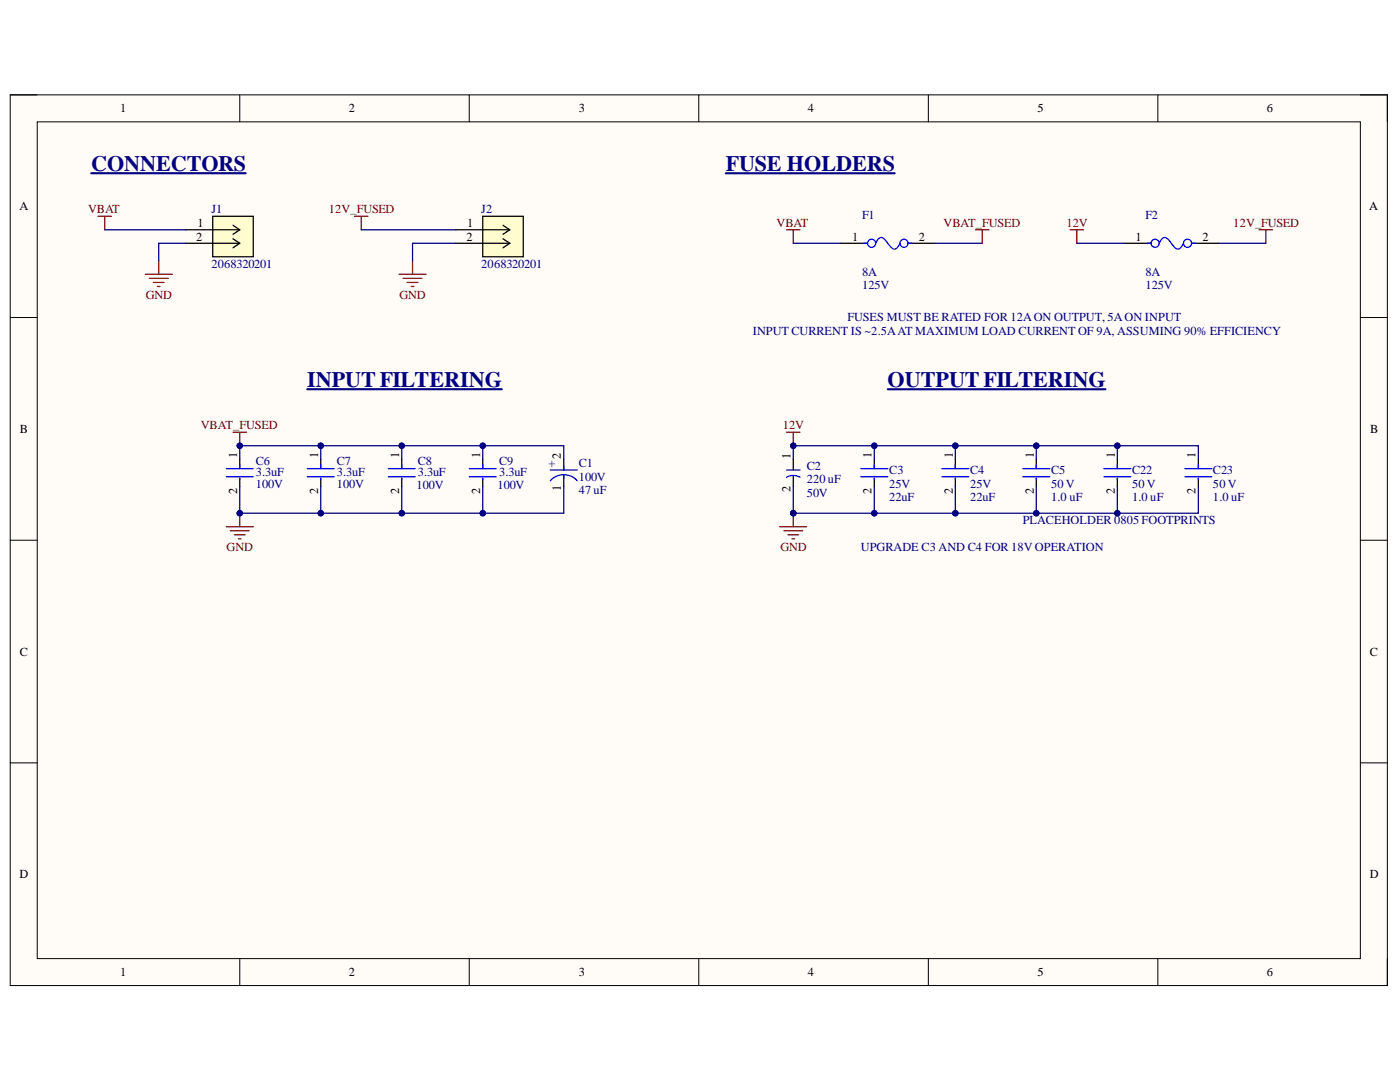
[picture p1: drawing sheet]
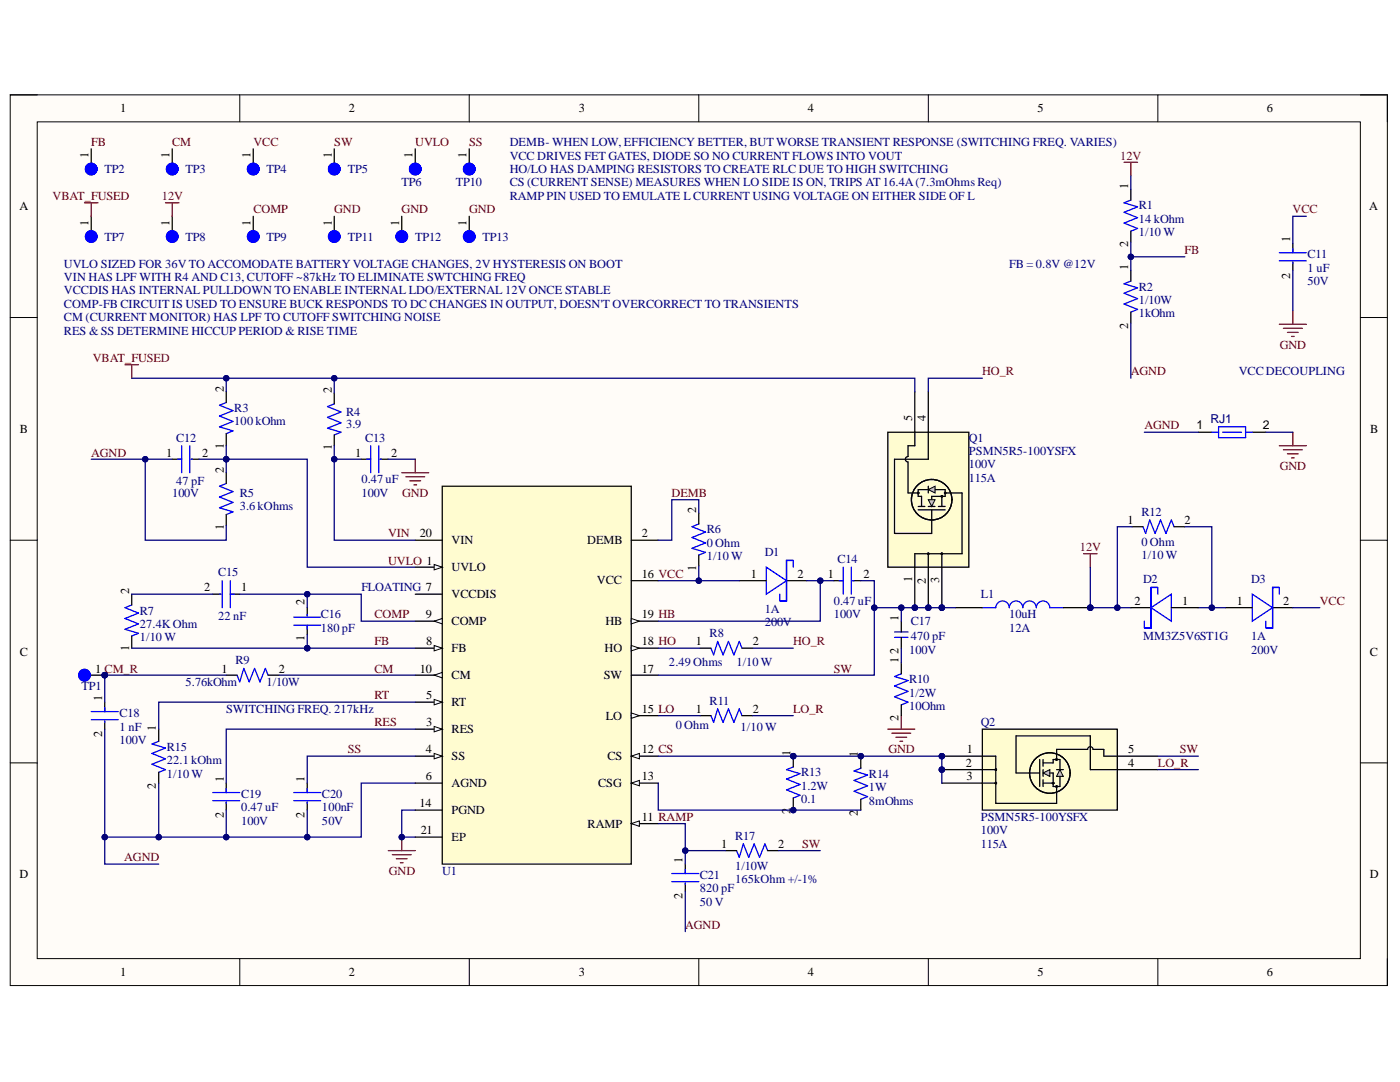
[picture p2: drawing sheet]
# Altium project 12V_TEST.PrjPcb
2 sheets, 63 parts. Net scope: global (net labels, ports and power ports of the same name join across sheets).
Board file: 12V_Buck.PcbDoc
Sheets:
  External.SchDoc
  12V_Buck.SchDoc

## Sheet External.SchDoc
size 259 x 167 mm; SheetNumber: 1; SheetTotal: 2

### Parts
C1  Voltage: 100V  Capacitance: 47 uF  [PCAP_10x10-ELECT_NCA]  (hidden comment: UUX2A470MNL1GS)
C2  Capacitance: 220 uF  Voltage Rating: 50V  [ELEC-220U-0003]  (hidden comment: 50TZV220M10X10.5)
C3  Voltage: 25V  Capacitance: 22uF  [CAP-1210]  (hidden comment: GRM32ER61E226KE15L)
C4  Voltage: 25V  Capacitance: 22uF  [CAP-1210]  (hidden comment: GRM32ER61E226KE15L)
C5  Voltage: 50 V  Capacitance: 1.0 uF  [CAP-0805]  (hidden comment: CC0805KKX7R9BB105)
C6  Capacitance: 3.3uF  Voltage: 100V  [CAP-1206]  (hidden comment: C3216X7S2A335K160AB)
C7  Capacitance: 3.3uF  Voltage: 100V  [CAP-1206]  (hidden comment: C3216X7S2A335K160AB)
C8  Capacitance: 3.3uF  Voltage: 100V  [CAP-1206]  (hidden comment: C3216X7S2A335K160AB)
C9  Capacitance: 3.3uF  Voltage: 100V  [CAP-1206]  (hidden comment: C3216X7S2A335K160AB)
C22  Voltage: 50 V  Capacitance: 1.0 uF  [CAP-0805]  (hidden comment: CC0805KKX7R9BB105)
C23  Voltage: 50 V  Capacitance: 1.0 uF  [CAP-0805]  (hidden comment: CC0805KKX7R9BB105)
F1  Fuse Current: 8A  Voltage Rating: 125V  [FUSE-0001]  (hidden comment: 01550900M)
F2  Fuse Current: 8A  Voltage Rating: 125V  [FUSE-0001]  (hidden comment: 01550900M)
J1  2068320201  [CONN_2068320000-SD_02_MOL]
J2  2068320201  [CONN_2068320000-SD_02_MOL]

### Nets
12V: C2.1 C3.1 C4.1 C5.1 C22.1 C23.1 F2.1
12V_FUSED: F2.2 J2.1
GND: C1.1(C) C2.2 C3.2 C4.2 C5.2 C6.2 C7.2 C8.2 C9.2 C22.2 C23.2 J1.2 J2.2
VBAT: F1.1 J1.1
VBAT_FUSED: C1.2(A) C6.1 C7.1 C8.1 C9.1 F1.2

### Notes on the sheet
- CONNECTORS
- FUSE HOLDERS
- INPUT CURRENT IS |.5A AT MAXIMUM LOAD CURRENT OF 9A, ASSUMING 90% EFFICIENCY
- FUSES MUST BE RATED FOR 12A ON OUTPUT, 5A ON INPUT
- INPUT FILTERING
- OUTPUT FILTERING
- PLACEHOLDER 0805 FOOTPRINTS
- UPGRADE C3 AND C4 FOR 18V OPERATION

## Sheet 12V_Buck.SchDoc
size 259 x 167 mm; SheetNumber: 2; SheetTotal: 2

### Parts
C11  Capacitance: 1 uF  Voltage: 50V  [CAP-0603]  (hidden comment: UMK107AB7105KA-T)
C12  Capacitance: 47 pF  Voltage Rating: 100V  [CAP-0603]  (hidden comment: 7447798111)
C13  Capacitance: 0.47 uF  Voltage: 100V  [CAP-0805]  (hidden comment: KAM21KR72A474KL)
C14  Capacitance: 0.47 uF  Voltage: 100V  [CAP-0805]  (hidden comment: KAM21KR72A474KL)
C15  Capacitance: 22 nF  [CAP-0603]  (hidden comment: C0603C223K3RAC7867)
C16  Capacitance: 180 pF  [CAP-0603]  (hidden comment: CC0603JRNPO9BN181)
C17  Capacitance: 470 pF  voltage: 100V  [CAP-0603]  (hidden comment: 0603B471K101CT)
C18  Capacitance: 1 nF  Voltage: 100V  [CAP-0603]  (hidden comment: C0603Y102K1RAC7867)
C19  Capacitance: 0.47 uF  Voltage: 100V  [CAP-0805]  (hidden comment: KAM21KR72A474KL)
C20  Capacitance: 100nF  Voltage Rating: 50V  [CAP-0603]  (hidden comment: CC0603KRX7R9BB104)
C21  Capacitance: 820 pF  Voltage: 50 V  [CAP-0603]  (hidden comment: C0603C821K5RACTU)
D1  Current Rating: 1A  Reverse Voltage: 200V  [SMA_DIO]  (hidden comment: SS1200)
D2  MM3Z5V6ST1G  [DIO_MM3Z3V0T1G - duplicate]
D3  Current Rating: 1A  Reverse Voltage: 200V  [SMA_DIO]  (hidden comment: SS1200)
L1  value 10uH  Current: 12A  [IND_SRP1265_BRN]  (hidden comment: SRP1265WA-100M)
Q1  PSMN5R5-100YSFX  Vdss: 100V  Drain Current: 115A  [LFPAK_SOT669_NEX]
Q2  PSMN5R5-100YSFX  Vdss: 100V  Drain Current: 115A  [LFPAK_SOT669_NEX]
R1  Resistance: 14 kOhm  Power: 1/10 W  [RES-0603]  (hidden comment: RC0603FR-0714KL)
R2  Power Rating: 1/10W  Resistance: 1kOhm  [RES-0603]  (hidden comment: RT0603FRE131KL)
R3  Resistance: 100 kOhm  [RES-0603]  (hidden comment: RC0603FR-07100KL)
R4  Parameter 1: 3.9  [RES-0805]  (hidden comment: RC0805FR-073R9L)
R5  Resistance: 3.6 kOhms  [RES-0603]  (hidden comment: RC0603FR-073K6L)
R6  Resistance: 0 Ohm  Power: 1/10 W  [RES-0603]  (hidden comment: RMCF0603ZT0R00)
R7  Resistance: 27.4K Ohm  Power: 1/10 W  [RES-0603]  (hidden comment: RC0603FR-0727K4L)
R8  Power: 1/10 W  Resistance: 2.49 Ohms  [RES-0603]  (hidden comment: RC0603FR-072R49L)
R9  Power Rating: 1/10W  Resistance: 5.76kOhm  [RES-0603]  (hidden comment: ARG03FTC5761)
R10  Power Rating: 1/2W  Resistance: 10Ohm  [RES-0603]  (hidden comment: SG73P1JTTD100J)
R11  Resistance: 0 Ohm  Power: 1/10 W  [RES-0603]  (hidden comment: RMCF0603ZT0R00)
R12  Resistance: 0 Ohm  Power: 1/10 W  [RES-0603]  (hidden comment: RMCF0603ZT0R00)
R13  Power: 1.2W  Resistance: 0.1  [RES-0805]  (hidden comment: PE0508FRE070R1L)
R14  Power: 1W  Resistance: 8mOhms  [RES-1206]  (hidden comment: PE1206FKM470R008Z)
R15  Resistance: 22.1 kOhm  Power: 1/10 W  [RES-0603]  (hidden comment: RC0603FR-0722K1L)
R17  Power Rating: 1/10W  Resistance: 165kOhm +/-1%  [RES-0603]  (hidden comment: RC0603FR-07165KL)
RJ1  Net Tie 12x8mil  [SHORT06-FP]  (value not drawn)  (net tie, no BOM)
TP1  5003  [TEST-POINT-0001]  (value not drawn)
TP2  5003  [TEST-POINT-0001]  (value not drawn)
TP3  5003  [TEST-POINT-0001]  (value not drawn)
TP4  5003  [TEST-POINT-0001]  (value not drawn)
TP5  5003  [TEST-POINT-0001]  (value not drawn)
TP6  5003  [TEST-POINT-0001]  (value not drawn)
TP7  5003  [TEST-POINT-0001]  (value not drawn)
TP8  5003  [TEST-POINT-0001]  (value not drawn)
TP9  5003  [TEST-POINT-0001]  (value not drawn)
TP10  5003  [TEST-POINT-0001]  (value not drawn)
TP11  5003  [TEST-POINT-0001]  (value not drawn)
TP12  5003  [TEST-POINT-0001]  (value not drawn)
TP13  5003  [TEST-POINT-0001]  (value not drawn)
U1  LM5117PMHX/NOPB  [IC-20-HTSSOP]  (value not drawn)

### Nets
12V: D2.2 L1.2 R1.1 R12.1 TP8.1
GND: C11.2 C13.2 R10.2 RJ1.2 TP11.1 TP12.1 TP13.1 U1.14(PGND) U1.21(EP)
VBAT_FUSED: Q1.5 R3.2 R4.2 TP7.1
AGND: C12.1 C18.2 C19.2 C20.2 C21.2 R2.2 R5.1 R15.2 RJ1.1 U1.6(AGND)
CM: R9.2 TP3.1 U1.10(CM)
CM_R: C18.1 R9.1 TP1.1
COMP: C15.1 C16.2 TP9.1 U1.9(COMP)
CS: Q2.1 Q2.2 Q2.3 R13.1 R14.1 U1.12(CS)
DEMB: R6.2 U1.2(DEMB)
FB: C16.1 R1.2 R2.1 R7.1 TP2.1 U1.8(FB)
HB: C14.1 D1.2(ANODE) U1.19(HB)
HO: R8.1 U1.18(HO)
HO_R: Q1.4 R8.2
LO: R11.1 U1.15(LO)
LO_R: Q2.4 R11.2
RAMP: C21.1 R17.1 U1.11(RAMP)
RES: C19.1 U1.3(RES)
RT: R15.1 U1.5(RT)
SS: C20.1 TP10.1 U1.4(SS)
SW: C14.2 C17.1 L1.1 Q1.1 Q1.2 Q1.3 Q2.5 R17.2 TP5.1 U1.17(SW)
UVLO: C12.2 R3.1 R5.2 TP6.1 U1.1(UVLO)
VCC: C11.1 D1.1(CATHODE) D3.2(ANODE) R6.1 TP4.1 U1.16(VCC)
VIN: C13.1 R4.1 U1.20(VIN)
NetC15_2: C15.2 R7.2
NetC17_2: C17.2 R10.1
NetD2_1: D2.1 D3.1(CATHODE) R12.2
NetR13_2: R13.2 R14.2 U1.13(CSG)

Not connected (* = marked no-connect by the designer): U1 7(VCCDIS)

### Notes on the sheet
- (near TP10) DEMB- WHEN LOW, EFFICIENCY BETTER, BUT WORSE TRANSIENT RESPONSE (SWITCHING FREQ. VARIES)
- (near TP10) VCC DRIVES FET GATES, DIODE SO NO CURRENT FLOWS INTO VOUT
- (near TP10) HO/LO HAS DAMPING RESISTORS TO CREATE RLC DUE TO HIGH SWITCHING
- CS (CURRENT SENSE) MEASURES WHEN LO SIDE IS ON, TRIPS AT 16.4A (7.3mOhms Req)
- RAMP PIN USED TO EMULATE L CURRENT USING VOLTAGE ON EITHER SIDE OF L
- UVLO SIZED FOR 36V TO ACCOMODATE BATTERY VOLTAGE CHANGES, 2V HYSTERESIS ON BOOT
- FB = 0.8V @12V
- VIN HAS LPF WITH R4 AND C13, CUTOFF ~87kHz TO ELIMINATE SWTCHING FREQ
- VCCDIS HAS INTERNAL PULLDOWN TO ENABLE INTERNAL LDO/EXTERNAL 12V ONCE STABLE
- COMP-FB CIRCUIT IS USED TO ENSURE BUCK RESPONDS TO DC CHANGES IN OUTPUT, DOESN'T OVERCORRECT TO TRANSIENTS
- CM (CURRENT MONITOR) HAS LPF TO CUTOFF SWITCHING NOISE
- RES & SS DETERMINE HICCUP PERIOD & RISE TIME
- VCC DECOUPLING
- (near U1) FLOATING
- (near R9) SWITCHING FREQ. 217kHz

## Nets that join several sheets
12V: External (7 pins), 12V_Buck (5 pins)
GND: External (13 pins), 12V_Buck (9 pins)
VBAT_FUSED: External (6 pins), 12V_Buck (Q1.5 R3.2 R4.2 TP7.1)
